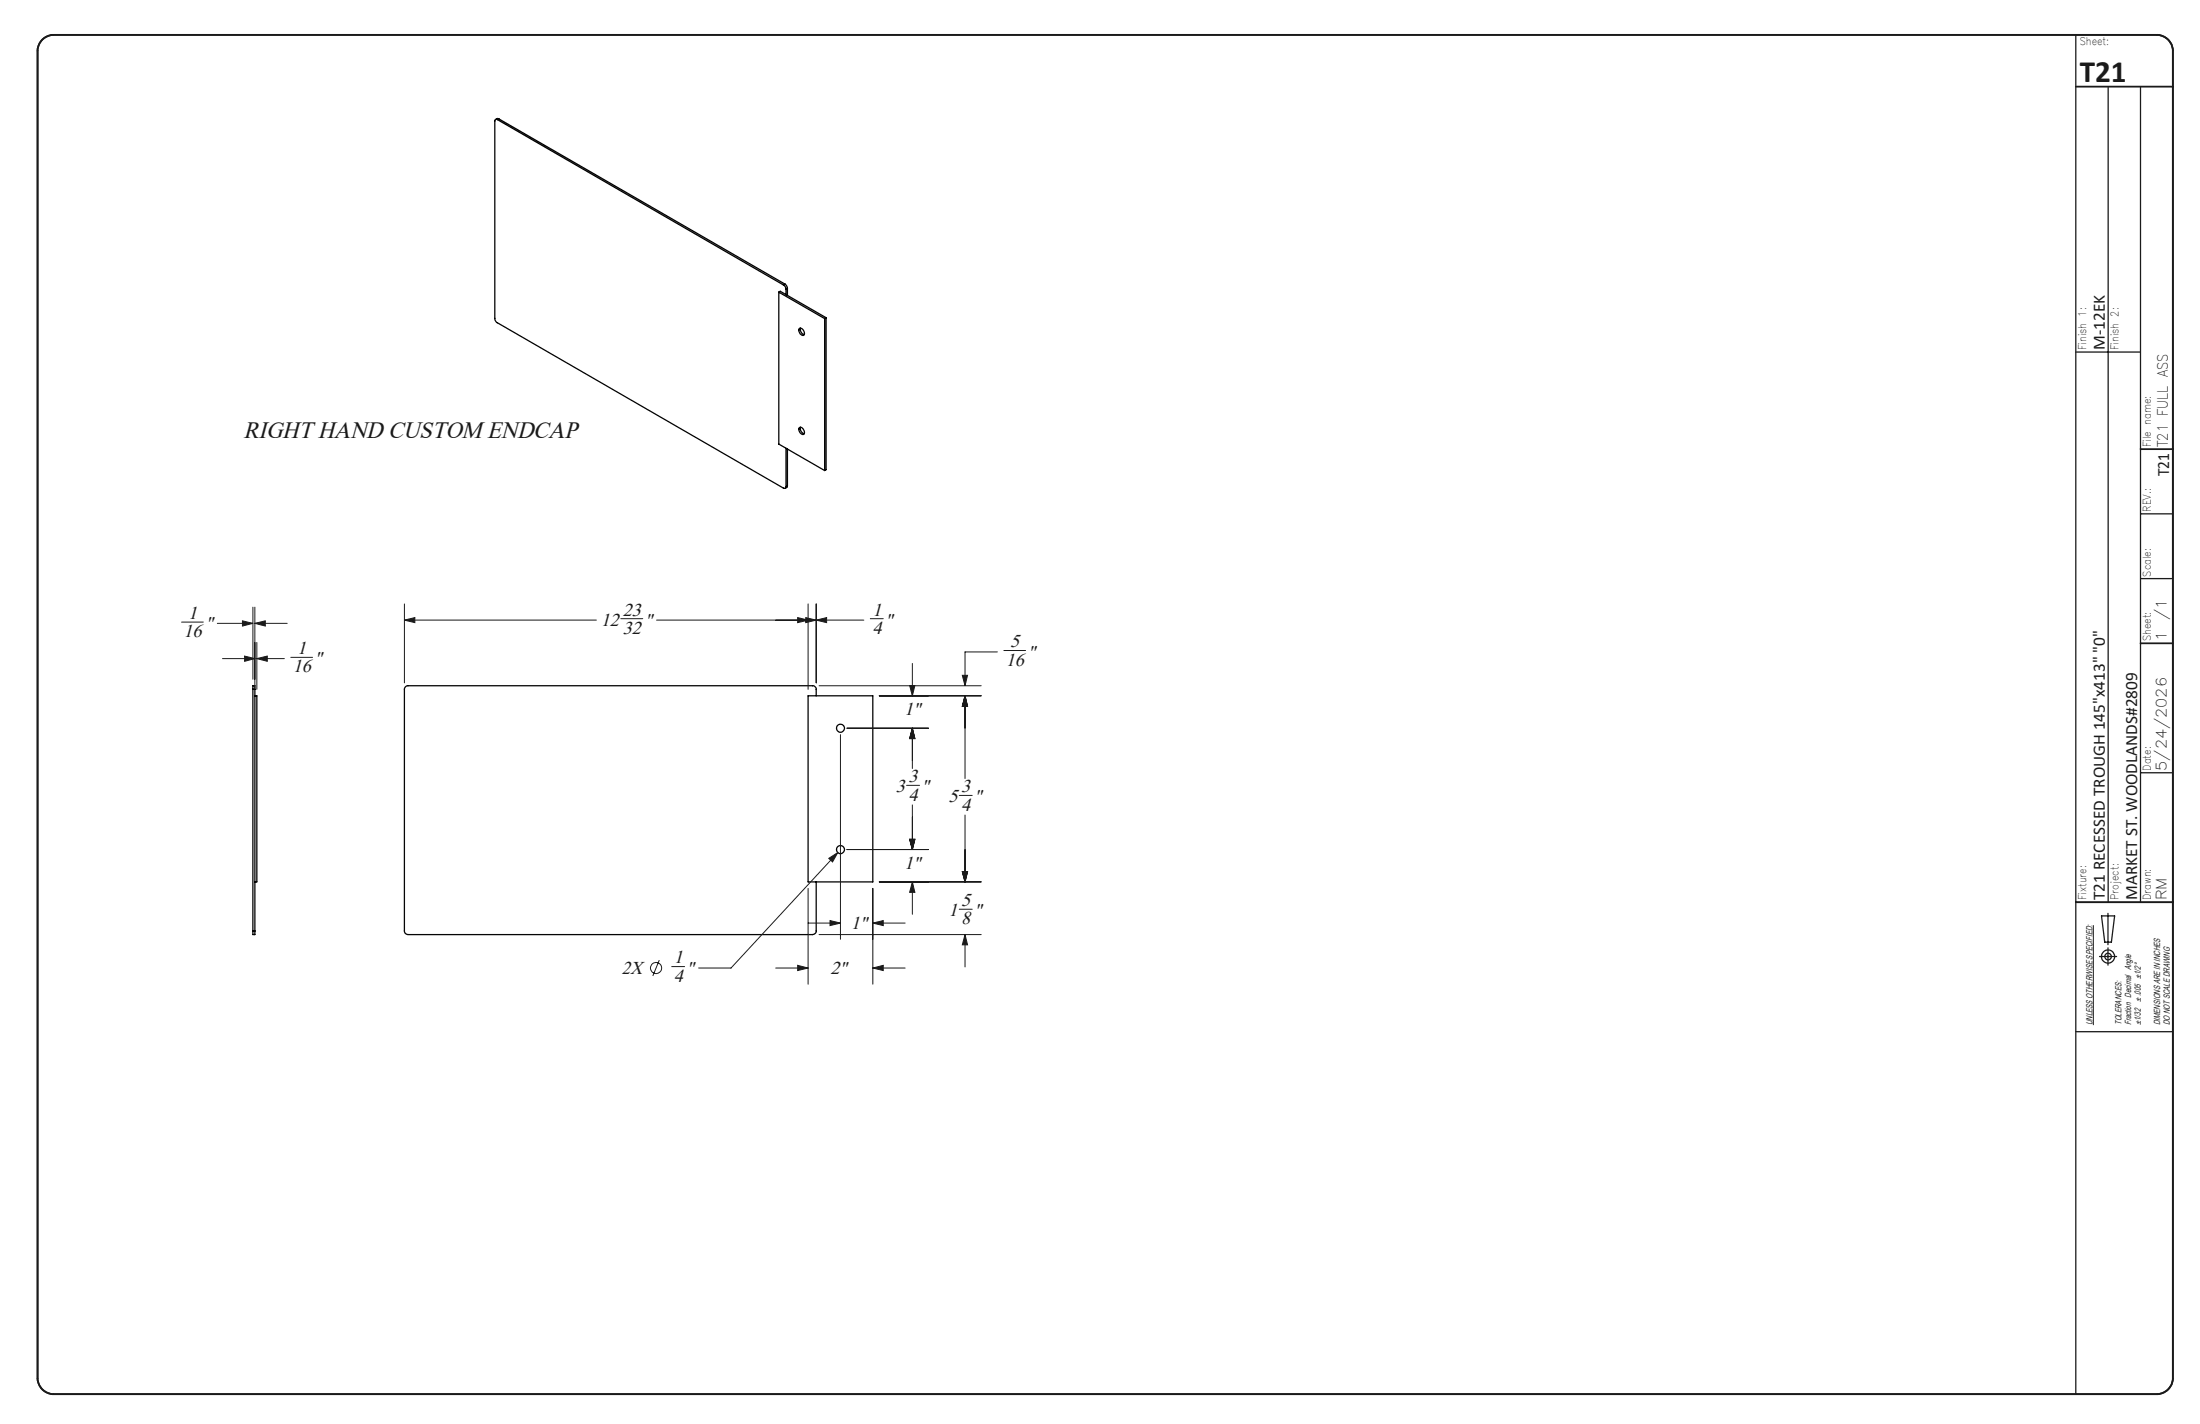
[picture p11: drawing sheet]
<svg xmlns="http://www.w3.org/2000/svg" width="432mm" height="279mm" viewBox="0 0 432 279" stroke-linecap="round" stroke-linejoin="round" font-family="sans-serif">
<g fill="none" stroke="#191924" stroke-width=".2">
<path d="M49.6 119.1v14.2M50 119.1v16.2M79.4 118.5v15.5M158.6 118.5v16.8M160.2 118.5v15.5M35.6 122.1h4.3M42.7 122.3h6.9M43.7 129.2h6.3M47.6 121.8l2 .5-2 .5zM48 128.7l2 .5-2 .6zM50 122.3l2.1-.5v1zM50 122.3h6.4"/>
<path d="M50.4 129.2l2.1-.5v1.1zM50.4 126v9.3M50.4 129.2h5.4M57.1 129h4.2M79.4 121.7l2-.5v1zM79.4 121.7h37.7M121.8 121.4h4.4M128.9 121.7h40.6M156.6 121.2l2 .5-2 .5zM158.2 121.2l2 .5-2 .5zM160.2 121.7l2-.5v1zM160.8 134.5h31.8"/>
<path d="M170.8 121.4h2.6M172.6 136.5h20M178.5 134.5h1.1l-.5 2zM179.1 130.2v6.3M188.9 132.5h1l-.5 2zM189.4 136.5l.5 2.1h-1zM189.4 136.5v16.3M195.8 127.9h-6.4v6.6M197 127.6h4.3M165 144.1v40.2M166.2 142.9h16M177.9 154.1h2.6"/>
<path d="M179.1 142.9l.5 2h-1.1zM179.1 142.9v7.9M179.1 157.9v8.8M188.3 156.1h2.5M189.4 159.9v13.1M158.6 174.3v18.8M162.7 168.4l1.7-1.1-1 1.8zM164.4 167.3l-20.9 22.6h-6.4M166.2 166.7h16M171.3 174.3v18.8M172.6 173h20M178.5 164.7h1.1l-.5 2z"/>
<path d="M179.1 173l.5 2.1h-1.1zM179.1 173v6.4M188.3 178.4h2.5M188.9 171h1l-.5 2zM129.4 188.4l-1.3 3.1M131.8 189.7h2.6M152.3 189.9h6.3M156.6 189.4l2 .5-2 .5zM158.6 181.1h6.4M160.8 183.4h31.8M162.9 180.6l2.1 .5-2.1 .5zM171.3 189.9l2.1-.5v1z"/>
<path d="M171.3 181.1l2.1-.5v1zM171.3 189.9h6.4M171.3 181.1h6.4M189.4 183.4l.5 2h-1zM189.4 183.4v6.3M410.9 181.5v19.6"/>
<circle cx="128.8" cy="189.9" r="1.09"/>
</g>
<g fill="none" stroke="#191924" stroke-width=".25">
<path d="M407.4 6.8v266.7M413.8 17v160M420.1 17v160M407.4 69.1h12.7M420.1 113.5h6.4M420.1 100.8h6.4M420.1 151.6h6.4M407.4 177h19.1M412.5 179.7h2.5l-.6 5.2h-1.3zM413.7 179.2v6.1M412.1 187.7h3.3M413.7 186v3.4"/>
<path d="M407.4 202.4h19.1"/>
<circle cx="413.7" cy="187.7" r=".66"/>
<circle cx="413.8" cy="187.7" r="1.29"/>
</g>
<path d="M8.2 7.9a3.3 3.3 0 0 1 2.3-1.1h412.8a3.2 3.2 0 0 1 3.2 3.2v260.4a3.2 3.2 0 0 1-3.2 3.1h-412.8a3.2 3.2 0 0 1-3.1-3.1v-260.4a3.2 3.2 0 0 1 .8-2.1zM407.4 17h19.1M420.1 88.1h6.4M420.1 126.2h6.4M407.4 177h19.1" fill="none" stroke="#191924" stroke-width=".35"/>
<g fill="none" stroke="#000" stroke-width=".25">
<path d="M97.6 23.5a.32 .32 0 0 0-.3-.1 .32 .32 0 0 0-.2 .3v38.9l.3 .6 56.4 32.6a.3 .3 0 0 0 .3 0 .3 .3 0 0 0 .2-.3M97.6 23.5l56.2 32.4M97.9 23.3l-.3-.1-.3 .3M97.9 23.3l-.3 .2M97.9 23.3l56.2 32.4M152.9 57.3l9 5.2M152.9 57.3l.2-.1 9 5.1M152.9 57.3v29.8l9 5.2M153.8 55.9l.3 .4 .2 .5M154.1 55.7l.3 .4 .2 .5M154.1 55.7l-.3 .2M154.3 56.8v1"/>
<path d="M154.6 56.6l-.3 .2M154.6 56.6v1.4M156.9 64.4a.91 .91 0 0 1 .9 1.4 .89 .89 0 0 1-.9-.5 .89 .89 0 0 1 0-.9zM157.1 64.4a1.05 1.05 0 0 0 .8 1.3M161.9 62.5v29.8M162.1 62.3l-.2 .2M162.1 62.3v29.8l-.2 .2M154.3 87.9v7.6M154.6 95.3l-.1 .2-.4 .3M154.6 95.3l-.3 .2M154.6 88.1v7.2M156.9 83.9a.87 .87 0 0 1 .8 .4 .87 .87 0 0 1 .1 .9 .87 .87 0 0 1-.9-.4 .87 .87 0 0 1 0-.9z"/>
<path d="M157.1 83.8a1.02 1.02 0 0 0 .8 1.3M49.6 135.3v-.8h.4v.8M49.6 135.3h.4M49.6 135.3v47.4M50 136.5h.4v36.5h-.4M50 135.3v47.4M158.6 136.5h12.7v36.5h-12.7zM160.2 136.5v-1.2a.72 .72 0 0 0-.7-.8h-79.4a.72 .72 0 0 0-.7 .8v47.4a.72 .72 0 0 0 .7 .7h79.4a.72 .72 0 0 0 .7-.7v-9.7M49.6 182.7v.7h.4v-.7M49.6 182.7h.4"/>
<circle cx="165" cy="142.9" r=".78"/>
<circle cx="165" cy="166.7" r=".78"/>
</g>
<path d="M79.4 121.7l2-.5v1zM158.2 121.2l2 .5-2 .5zM156.6 121.2l2 .5-2 .5zM160.2 121.7l2-.5v1zM179.1 142.9l.5 2h-1.1zM178.5 164.7h1.1l-.5 2zM179.1 142.9l.5 2h-1.1zM178.5 134.5h1.1l-.5 2zM171.3 189.9l2.1-.5v1zM156.6 189.4l2 .5-2 .5zM162.9 180.6l2.1 .5-2.1 .5zM171.3 181.1l2.1-.5v1zM178.5 164.7h1.1l-.5 2zM179.1 173l.5 2.1h-1.1zM188.9 171h1l-.5 2zM189.4 183.4l.5 2h-1zM189.4 136.5l.5 2.1h-1zM188.9 171h1l-.5 2zM189.4 136.5l.5 2.1h-1zM188.9 132.5h1l-.5 2zM162.7 168.4l.7 .7 1-1.8zM47.6 121.8l2 .5-2 .5zM50 122.3l2.1-.5v1zM50.4 129.2l2.1-.5v1.1zM48 128.7l2 .5-2 .6z" fill="#191924"/>
<text font-size="6.1" fill="#191924" x="408.2" y="16.1">T21</text>
<text font-size="4.7" fill="#191924" x="47.8" y="86">RIGHT HAND CUSTOM ENDCAP</text>
<g font-size="3.7" fill="#191924">
<text x="36" y="125">16</text>
<text x="36.9" y="121.4">1</text>
<text x="40.3" y="123.4">&quot;</text>
<text x="118" y="122.8">12</text>
<text x="122.2" y="124.4">32</text>
<text x="122.2" y="120.8">23</text>
<text x="126.5" y="122.8">&quot;</text>
<text x="171.2" y="124.4">4</text>
<text x="171.2" y="120.8">1</text>
<text x="173.8" y="122.8">&quot;</text>
<text x="57.5" y="131.9">16</text>
<text x="58.3" y="128.3">1</text>
<text x="61.8" y="130.3">&quot;</text>
<text x="197.4" y="130.6">16</text>
<text x="198.3" y="127">5</text>
<text x="201.7" y="129">&quot;</text>
<text x="177.5" y="140.3">1&quot;</text>
<text x="175.8" y="155.5">3</text>
<text x="178.3" y="153.5">3</text>
<text x="180.9" y="155.5">&quot;</text>
<text x="188.7" y="155.4">3</text>
<text x="178.3" y="157.1">4</text>
<text x="186.1" y="157.4">5</text>
<text x="188.7" y="159">4</text>
<text x="191.2" y="157.4">&quot;</text>
<text x="177.5" y="170.5">1&quot;</text>
<text x="186.1" y="179.8">1</text>
<text x="188.7" y="177.8">5</text>
<text x="191.2" y="179.8">&quot;</text>
<text x="167" y="182.2">1&quot;</text>
<text x="188.7" y="181.4">8</text>
<text x="122.1" y="191">2X</text>
<text x="132.2" y="189">1</text>
<text x="134.8" y="191">&quot;</text>
<text x="163" y="191">2&quot;</text>
<text x="132.2" y="192.6">4</text>
</g>
<g font-size="3.4" fill="#191924">
<text x="413.1" y="68.7" transform="rotate(-90 413.1 68.7)">M-12EK</text>
<text x="425.7" y="93.4" transform="rotate(-90 425.7 93.4)">T21</text>
<text x="413.1" y="176.6" transform="rotate(-90 413.1 176.6)">T21 RECESSED TROUGH 145&quot;x413&quot; &quot;0&quot;</text>
<text x="419.4" y="176.6" transform="rotate(-90 419.4 176.6)">MARKET ST. WOODLANDS#2809</text>
</g>
<g font-size="2.8" fill="#191924">
<text x="425.5" y="87.7" transform="rotate(-90 425.5 87.7)">T21 FULL ASS</text>
<text x="425.2" y="125.8" transform="rotate(-90 425.2 125.8)">1</text>
<text x="425.2" y="121.7" transform="rotate(-90 425.2 121.7)">/1</text>
<text x="425.2" y="151.2" transform="rotate(-90 425.2 151.2)">5/24/2026</text>
<text x="425.2" y="176.6" transform="rotate(-90 425.2 176.6)">RM</text>
</g>
<g font-size="2.1" fill="#191924">
<text x="408.2" y="8.9">Sheet:</text>
<text x="409.5" y="68.7" transform="rotate(-90 409.5 68.7)">Finish 1:</text>
<text x="415.8" y="68.7" transform="rotate(-90 415.8 68.7)">Finish 2:</text>
<text x="422.2" y="87.7" transform="rotate(-90 422.2 87.7)">File name:</text>
<text x="422.2" y="100.4" transform="rotate(-90 422.2 100.4)">REV.:</text>
<text x="422.2" y="113.1" transform="rotate(-90 422.2 113.1)">Scale:</text>
<text x="422.2" y="125.8" transform="rotate(-90 422.2 125.8)">Sheet:</text>
<text x="422.2" y="151.2" transform="rotate(-90 422.2 151.2)">Date:</text>
<text x="409.5" y="176.6" transform="rotate(-90 409.5 176.6)">Fixture:</text>
<text x="415.8" y="176.6" transform="rotate(-90 415.8 176.6)">Project:</text>
<text x="422.2" y="176.6" transform="rotate(-90 422.2 176.6)">Drawn:</text>
</g>
<g font-size="1.7" fill="#191924">
<text x="420.2" y="196.6" transform="rotate(-90 420.2 196.6)">± .005 ±1/2°</text>
<text x="410.7" y="201.1" transform="rotate(-90 410.7 201.1)">UNLESS OTHERWISE SPECIFIED:</text>
<text x="416.4" y="201.1" transform="rotate(-90 416.4 201.1)">TOLERANCES:</text>
<text x="418.3" y="201.1" transform="rotate(-90 418.3 201.1)">Fraction Decimal Angle</text>
<text x="420.2" y="201.1" transform="rotate(-90 420.2 201.1)">±1/32</text>
<text x="424" y="201.1" transform="rotate(-90 424 201.1)">DIMENSIONS ARE IN INCHES</text>
<text x="425.9" y="201.1" transform="rotate(-90 425.9 201.1)">DO NOT SCALE DRAWING</text>
</g>
</svg>
